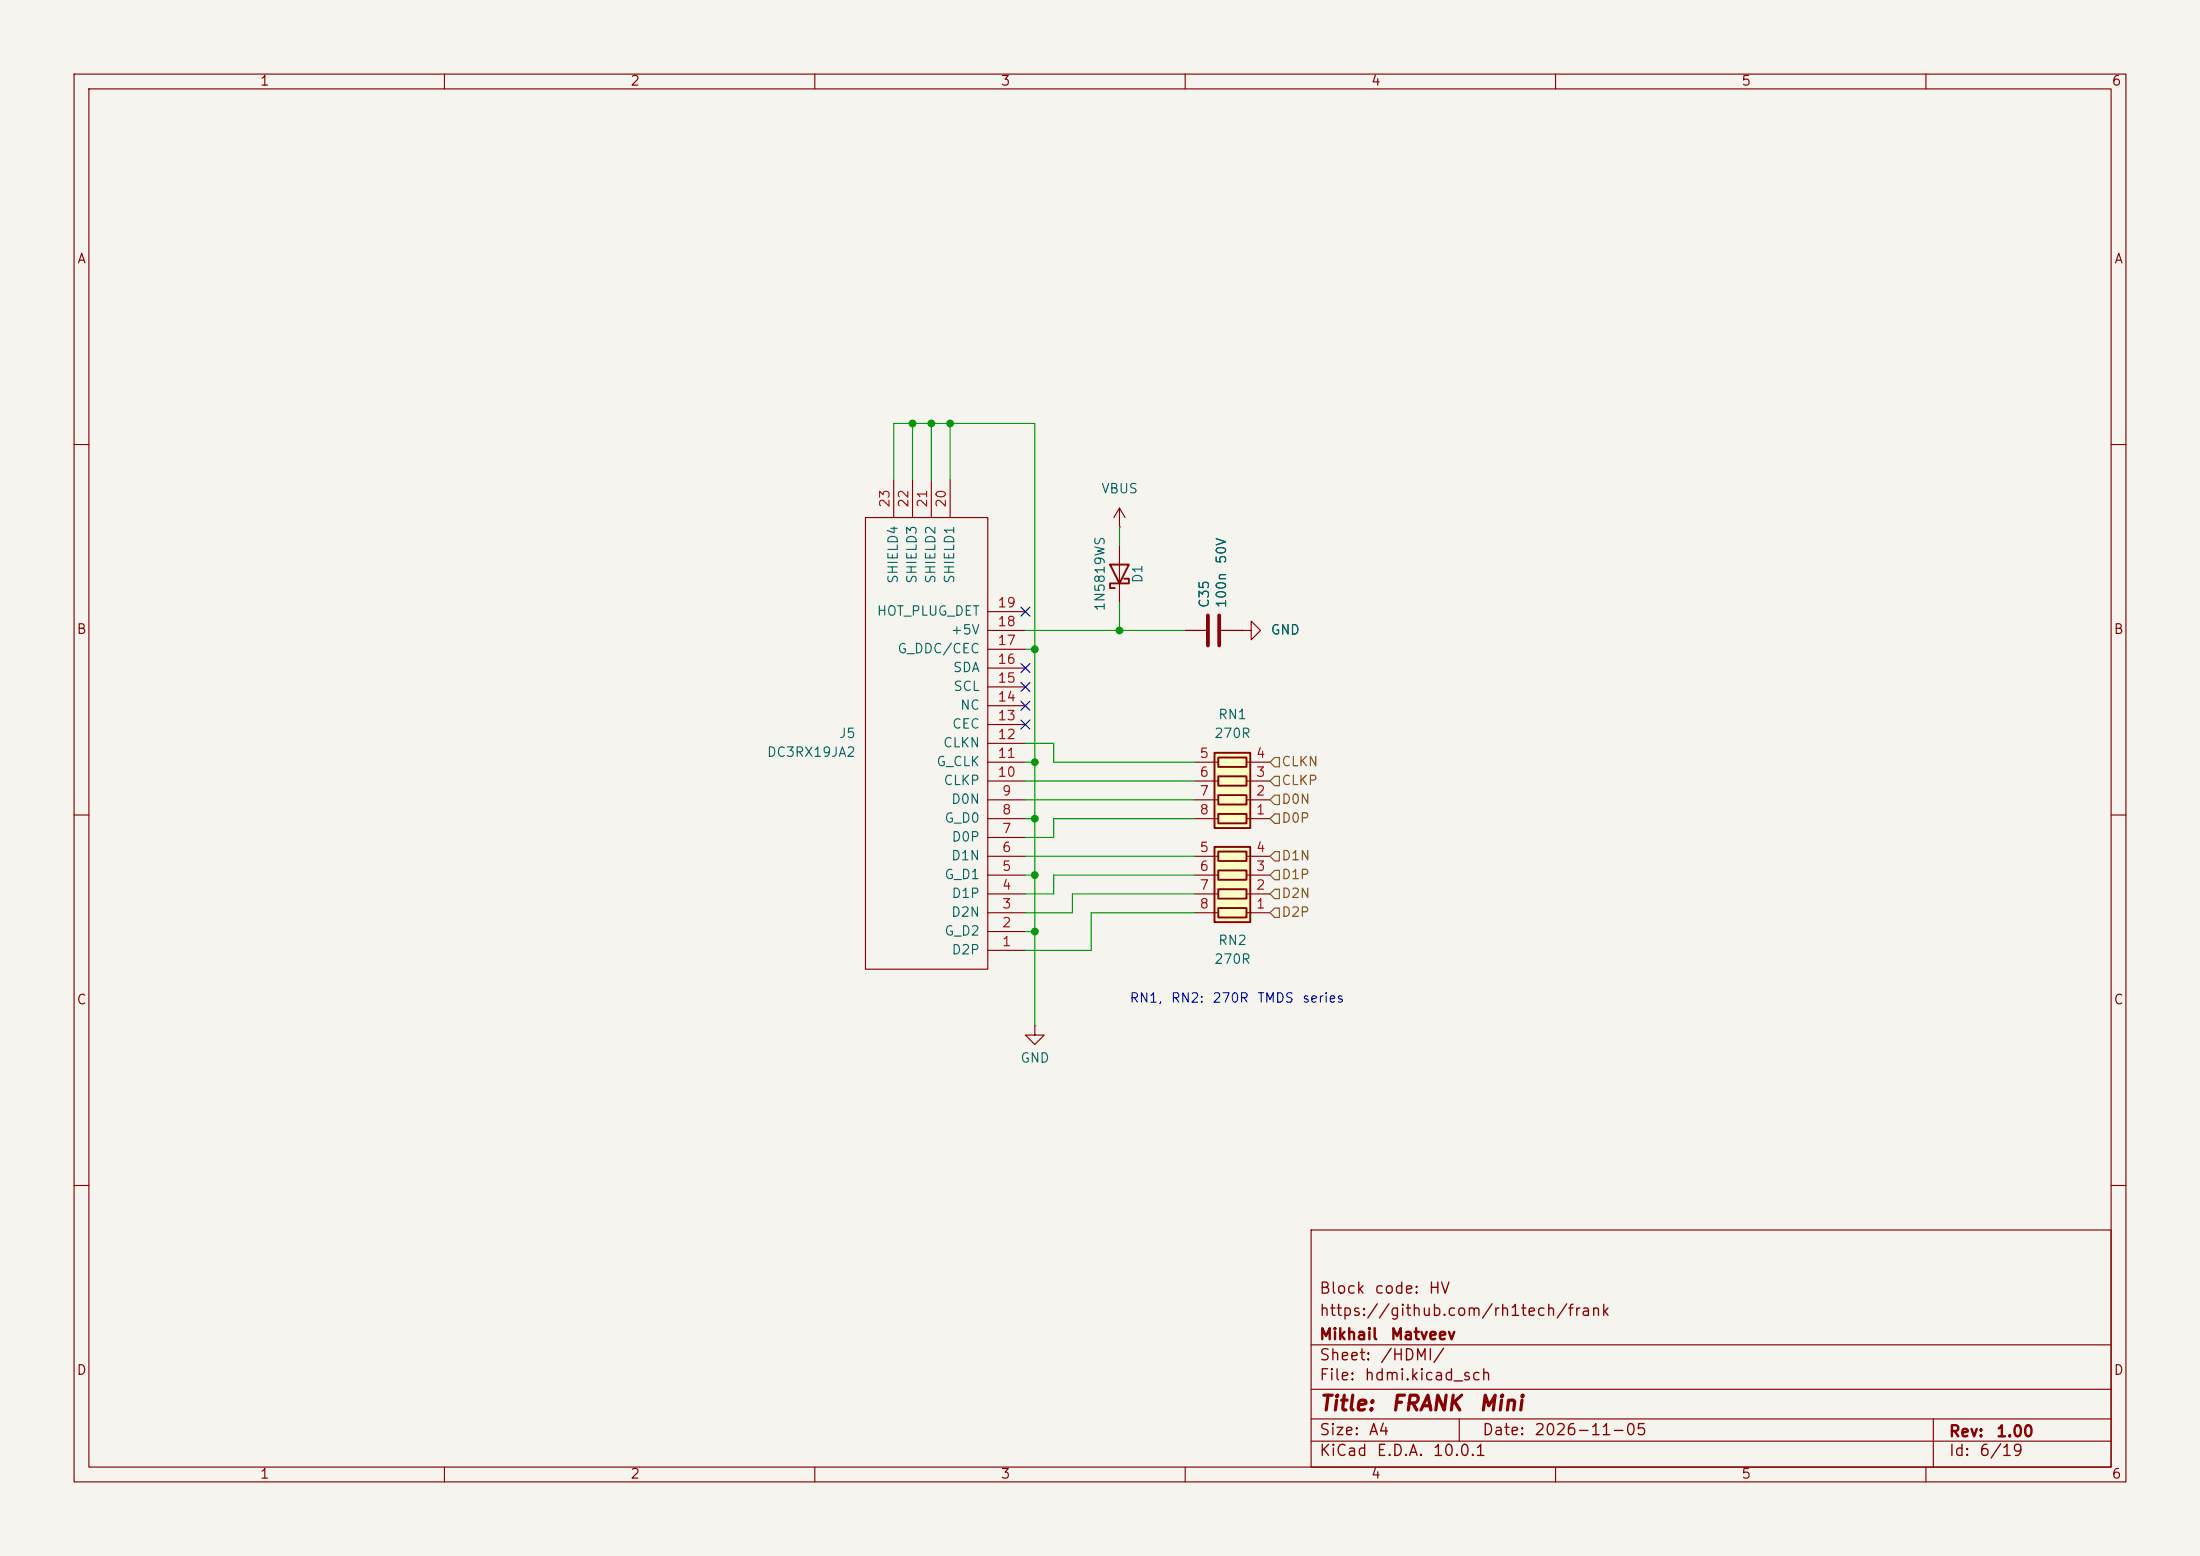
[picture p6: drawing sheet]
(kicad_sch
 (version 20260306)
 (generator "eeschema")
 (generator_version "10.0")
 (paper "A4")
 (title_block
  (title "${NAME}")
  (date "${DATE}")
  (rev "${VERSION}")
  (company "Mikhail Matveev")
  (comment 1 "https://github.com/rh1tech/frank")
  (comment 2 "Block code: HV"))
 (lib_symbols
  (symbol "FRANK:C"
   (pin_numbers (hide yes))
   (pin_names
    (offset 0.254)) (exclude_from_sim no) (in_bom yes) (on_board yes)
   (in_pos_files yes)
   (duplicate_pin_numbers_are_jumpers no)
   (property "Reference" "C" (at 0.635 2.54 0) (show_name no) (do_not_autoplace no) (effects (font (size 1.27 1.27)) (justify left)))
   (property "Value" "C" (at 0.635 -2.54 0) (show_name no) (do_not_autoplace no) (effects (font (size 1.27 1.27)) (justify left)))
   (property "Footprint" "" (at 0.9652 -3.81 0) (show_name no) (do_not_autoplace no) (hide yes) (effects (font (size 1.27 1.27))))
   (property "Datasheet" "" (at 0 0 0) (show_name no) (do_not_autoplace no) (hide yes) (effects (font (size 1.27 1.27))))
   (property "Description" "Unpolarized capacitor" (at 0 0 0) (show_name no) (do_not_autoplace no) (hide yes) (effects (font (size 1.27 1.27))))
   (symbol "C_0_1"
    (polyline (pts (xy -2.032 0.762) (xy 2.032 0.762)) (stroke (width 0.508) (type default)) (fill (type none)))
    (polyline (pts (xy -2.032 -0.762) (xy 2.032 -0.762)) (stroke (width 0.508) (type default)) (fill (type none))))
   (symbol "C_1_1"
    (pin passive line (at 0 3.81 270) (length 2.794) (name "" (effects (font (size 1.27 1.27)))) (number "1" (effects (font (size 1.27 1.27)))))
    (pin passive line (at 0 -3.81 90) (length 2.794) (name "" (effects (font (size 1.27 1.27)))) (number "2" (effects (font (size 1.27 1.27))))))
   (embedded_fonts no))
  (symbol "FRANK:D_Schottky"
   (pin_numbers (hide yes))
   (pin_names
    (offset 1.016) (hide yes)) (exclude_from_sim no) (in_bom yes) (on_board yes)
   (in_pos_files yes)
   (duplicate_pin_numbers_are_jumpers no)
   (property "Reference" "D" (at 0 2.54 0) (show_name no) (do_not_autoplace no) (effects (font (size 1.27 1.27))))
   (property "Value" "D_Schottky" (at 0 -2.54 0) (show_name no) (do_not_autoplace no) (effects (font (size 1.27 1.27))))
   (property "Footprint" "" (at 0 0 0) (show_name no) (do_not_autoplace no) (hide yes) (effects (font (size 1.27 1.27))))
   (property "Datasheet" "" (at 0 0 0) (show_name no) (do_not_autoplace no) (hide yes) (effects (font (size 1.27 1.27))))
   (property "Description" "Schottky diode" (at 0 0 0) (show_name no) (do_not_autoplace no) (hide yes) (effects (font (size 1.27 1.27))))
   (symbol "D_Schottky_0_1"
    (polyline (pts (xy -1.905 0.635) (xy -1.905 1.27) (xy -1.27 1.27) (xy -1.27 -1.27) (xy -0.635 -1.27) (xy -0.635 -0.635)) (stroke (width 0.254) (type default)) (fill (type none)))
    (polyline (pts (xy 1.27 1.27) (xy 1.27 -1.27) (xy -1.27 0) (xy 1.27 1.27)) (stroke (width 0.254) (type default)) (fill (type none)))
    (polyline (pts (xy 1.27 0) (xy -1.27 0)) (stroke (width 0) (type default)) (fill (type none))))
   (symbol "D_Schottky_1_1"
    (pin passive line (at -3.81 0 0) (length 2.54) (name "K" (effects (font (size 1.27 1.27)))) (number "1" (effects (font (size 1.27 1.27)))))
    (pin passive line (at 3.81 0 180) (length 2.54) (name "A" (effects (font (size 1.27 1.27)))) (number "2" (effects (font (size 1.27 1.27))))))
   (embedded_fonts no))
  (symbol "FRANK:GND"
   (power global)
   (pin_numbers (hide yes))
   (pin_names
    (offset 0) (hide yes)) (exclude_from_sim no) (in_bom yes) (on_board yes)
   (in_pos_files yes)
   (duplicate_pin_numbers_are_jumpers no)
   (property "Reference" "#PWR" (at 0 -6.35 0) (show_name no) (do_not_autoplace no) (hide yes) (effects (font (size 1.27 1.27))))
   (property "Value" "GND" (at 0 -3.81 0) (show_name no) (do_not_autoplace no) (effects (font (size 1.27 1.27))))
   (property "Footprint" "" (at 0 0 0) (show_name no) (do_not_autoplace no) (hide yes) (effects (font (size 1.27 1.27))))
   (property "Datasheet" "" (at 0 0 0) (show_name no) (do_not_autoplace no) (hide yes) (effects (font (size 1.27 1.27))))
   (property "Description" "Power symbol creates a global label with name \"GND\" , ground" (at 0 0 0) (show_name no) (do_not_autoplace no) (hide yes) (effects (font (size 1.27 1.27))))
   (symbol "GND_0_1"
    (polyline (pts (xy 0 0) (xy 0 -1.27) (xy 1.27 -1.27) (xy 0 -2.54) (xy -1.27 -1.27) (xy 0 -1.27)) (stroke (width 0) (type default)) (fill (type none))))
   (symbol "GND_1_1"
    (pin power_in line (at 0 0 270) (length 0) (name "" (effects (font (size 1.27 1.27)))) (number "1" (effects (font (size 1.27 1.27))))))
   (embedded_fonts no))
  (symbol "FRANK:HDMI"
   (pin_names
    (offset 1.016)) (exclude_from_sim no) (in_bom yes) (on_board yes)
   (in_pos_files yes)
   (duplicate_pin_numbers_are_jumpers no)
   (property "Reference" "HDMI1" (at 12.7 -16.5101 0) (show_name no) (do_not_autoplace no) (effects (font (size 1.27 1.27)) (justify left)))
   (property "Value" "HDMI" (at 12.7 -13.9701 0) (show_name no) (do_not_autoplace no) (effects (font (size 1.27 1.27)) (justify left)))
   (property "Footprint" "LIBS:HDMI" (at 0 0 0) (show_name no) (do_not_autoplace no) (hide yes) (effects (font (size 1.27 1.27))))
   (property "Datasheet" "" (at 0 0 0) (show_name no) (do_not_autoplace no) (hide yes) (effects (font (size 1.27 1.27))))
   (property "Description" "" (at 0 0 0) (show_name no) (do_not_autoplace no) (hide yes) (effects (font (size 1.27 1.27))))
   (symbol "HDMI_0_1"
    (rectangle (start -5.08 15.24) (end 11.43 -45.72) (stroke (width 0) (type solid)) (fill (type none))))
   (symbol "HDMI_1_1"
    (pin input line (at -10.16 12.7 0) (length 5.08) (name "D2P" (effects (font (size 1.27 1.27)))) (number "1" (effects (font (size 1.27 1.27)))))
    (pin input line (at -10.16 10.16 0) (length 5.08) (name "G_D2" (effects (font (size 1.27 1.27)))) (number "2" (effects (font (size 1.27 1.27)))))
    (pin input line (at -10.16 7.62 0) (length 5.08) (name "D2N" (effects (font (size 1.27 1.27)))) (number "3" (effects (font (size 1.27 1.27)))))
    (pin input line (at -10.16 5.08 0) (length 5.08) (name "D1P" (effects (font (size 1.27 1.27)))) (number "4" (effects (font (size 1.27 1.27)))))
    (pin input line (at -10.16 2.54 0) (length 5.08) (name "G_D1" (effects (font (size 1.27 1.27)))) (number "5" (effects (font (size 1.27 1.27)))))
    (pin input line (at -10.16 0 0) (length 5.08) (name "D1N" (effects (font (size 1.27 1.27)))) (number "6" (effects (font (size 1.27 1.27)))))
    (pin input line (at -10.16 -2.54 0) (length 5.08) (name "D0P" (effects (font (size 1.27 1.27)))) (number "7" (effects (font (size 1.27 1.27)))))
    (pin input line (at -10.16 -5.08 0) (length 5.08) (name "G_D0" (effects (font (size 1.27 1.27)))) (number "8" (effects (font (size 1.27 1.27)))))
    (pin input line (at -10.16 -7.62 0) (length 5.08) (name "D0N" (effects (font (size 1.27 1.27)))) (number "9" (effects (font (size 1.27 1.27)))))
    (pin input line (at -10.16 -10.16 0) (length 5.08) (name "CLKP" (effects (font (size 1.27 1.27)))) (number "10" (effects (font (size 1.27 1.27)))))
    (pin input line (at -10.16 -12.7 0) (length 5.08) (name "G_CLK" (effects (font (size 1.27 1.27)))) (number "11" (effects (font (size 1.27 1.27)))))
    (pin input line (at -10.16 -15.24 0) (length 5.08) (name "CLKN" (effects (font (size 1.27 1.27)))) (number "12" (effects (font (size 1.27 1.27)))))
    (pin input line (at -10.16 -17.78 0) (length 5.08) (name "CEC" (effects (font (size 1.27 1.27)))) (number "13" (effects (font (size 1.27 1.27)))))
    (pin input line (at -10.16 -20.32 0) (length 5.08) (name "NC" (effects (font (size 1.27 1.27)))) (number "14" (effects (font (size 1.27 1.27)))))
    (pin input line (at -10.16 -22.86 0) (length 5.08) (name "SCL" (effects (font (size 1.27 1.27)))) (number "15" (effects (font (size 1.27 1.27)))))
    (pin input line (at -10.16 -25.4 0) (length 5.08) (name "SDA" (effects (font (size 1.27 1.27)))) (number "16" (effects (font (size 1.27 1.27)))))
    (pin input line (at -10.16 -27.94 0) (length 5.08) (name "G_DDC/CEC" (effects (font (size 1.27 1.27)))) (number "17" (effects (font (size 1.27 1.27)))))
    (pin input line (at -10.16 -30.48 0) (length 5.08) (name "+5V" (effects (font (size 1.27 1.27)))) (number "18" (effects (font (size 1.27 1.27)))))
    (pin input line (at -10.16 -33.02 0) (length 5.08) (name "HOT_PLUG_DET" (effects (font (size 1.27 1.27)))) (number "19" (effects (font (size 1.27 1.27)))))
    (pin input line (at 0 -50.8 90) (length 5.08) (name "SHIELD1" (effects (font (size 1.27 1.27)))) (number "20" (effects (font (size 1.27 1.27)))))
    (pin input line (at 2.54 -50.8 90) (length 5.08) (name "SHIELD2" (effects (font (size 1.27 1.27)))) (number "21" (effects (font (size 1.27 1.27)))))
    (pin input line (at 5.08 -50.8 90) (length 5.08) (name "SHIELD3" (effects (font (size 1.27 1.27)))) (number "22" (effects (font (size 1.27 1.27)))))
    (pin input line (at 7.62 -50.8 90) (length 5.08) (name "SHIELD4" (effects (font (size 1.27 1.27)))) (number "23" (effects (font (size 1.27 1.27))))))
   (embedded_fonts no))
  (symbol "FRANK:R"
   (pin_numbers (hide yes))
   (pin_names
    (offset 0)) (exclude_from_sim no) (in_bom yes) (on_board yes)
   (in_pos_files yes)
   (duplicate_pin_numbers_are_jumpers no)
   (property "Reference" "R" (at 2.032 0 90) (show_name no) (do_not_autoplace no) (effects (font (size 1.27 1.27))))
   (property "Value" "R" (at 0 0 90) (show_name no) (do_not_autoplace no) (effects (font (size 1.27 1.27))))
   (property "Footprint" "" (at -1.778 0 90) (show_name no) (do_not_autoplace no) (hide yes) (effects (font (size 1.27 1.27))))
   (property "Datasheet" "" (at 0 0 0) (show_name no) (do_not_autoplace no) (hide yes) (effects (font (size 1.27 1.27))))
   (property "Description" "Resistor" (at 0 0 0) (show_name no) (do_not_autoplace no) (hide yes) (effects (font (size 1.27 1.27))))
   (symbol "R_0_1"
    (rectangle (start -1.016 -2.54) (end 1.016 2.54) (stroke (width 0.254) (type default)) (fill (type none))))
   (symbol "R_1_1"
    (pin passive line (at 0 3.81 270) (length 1.27) (name "" (effects (font (size 1.27 1.27)))) (number "1" (effects (font (size 1.27 1.27)))))
    (pin passive line (at 0 -3.81 90) (length 1.27) (name "" (effects (font (size 1.27 1.27)))) (number "2" (effects (font (size 1.27 1.27))))))
   (embedded_fonts no))
  (symbol "FRANK:R_Pack04"
   (pin_names
    (offset 0) (hide yes)) (exclude_from_sim no) (in_bom yes) (on_board yes)
   (in_pos_files yes)
   (duplicate_pin_numbers_are_jumpers no)
   (property "Reference" "RN" (at -7.62 0 90) (show_name no) (do_not_autoplace no) (effects (font (size 1.27 1.27))))
   (property "Value" "R_Pack04" (at 5.08 0 90) (show_name no) (do_not_autoplace no) (effects (font (size 1.27 1.27))))
   (property "Footprint" "" (at 6.985 0 90) (show_name no) (do_not_autoplace no) (hide yes) (effects (font (size 1.27 1.27))))
   (property "Datasheet" "" (at 0 0 0) (show_name no) (do_not_autoplace no) (hide yes) (effects (font (size 1.27 1.27))))
   (property "Description" "4 resistor network, parallel topology" (at 0 0 0) (show_name no) (do_not_autoplace no) (hide yes) (effects (font (size 1.27 1.27))))
   (symbol "R_Pack04_0_1"
    (rectangle (start -6.35 -2.413) (end 3.81 2.413) (stroke (width 0.254) (type default)) (fill (type background)))
    (rectangle (start -5.715 1.905) (end -4.445 -1.905) (stroke (width 0.254) (type default)) (fill (type none)))
    (polyline (pts (xy -5.08 1.905) (xy -5.08 2.54)) (stroke (width 0) (type default)) (fill (type none)))
    (polyline (pts (xy -5.08 -2.54) (xy -5.08 -1.905)) (stroke (width 0) (type default)) (fill (type none)))
    (rectangle (start -3.175 1.905) (end -1.905 -1.905) (stroke (width 0.254) (type default)) (fill (type none)))
    (polyline (pts (xy -2.54 1.905) (xy -2.54 2.54)) (stroke (width 0) (type default)) (fill (type none)))
    (polyline (pts (xy -2.54 -2.54) (xy -2.54 -1.905)) (stroke (width 0) (type default)) (fill (type none)))
    (rectangle (start -0.635 1.905) (end 0.635 -1.905) (stroke (width 0.254) (type default)) (fill (type none)))
    (polyline (pts (xy 0 1.905) (xy 0 2.54)) (stroke (width 0) (type default)) (fill (type none)))
    (polyline (pts (xy 0 -2.54) (xy 0 -1.905)) (stroke (width 0) (type default)) (fill (type none)))
    (rectangle (start 1.905 1.905) (end 3.175 -1.905) (stroke (width 0.254) (type default)) (fill (type none)))
    (polyline (pts (xy 2.54 1.905) (xy 2.54 2.54)) (stroke (width 0) (type default)) (fill (type none)))
    (polyline (pts (xy 2.54 -2.54) (xy 2.54 -1.905)) (stroke (width 0) (type default)) (fill (type none))))
   (symbol "R_Pack04_1_1"
    (pin passive line (at -5.08 -5.08 90) (length 2.54) (name "R1.1" (effects (font (size 1.27 1.27)))) (number "1" (effects (font (size 1.27 1.27)))))
    (pin passive line (at -2.54 -5.08 90) (length 2.54) (name "R2.1" (effects (font (size 1.27 1.27)))) (number "2" (effects (font (size 1.27 1.27)))))
    (pin passive line (at 0 -5.08 90) (length 2.54) (name "R3.1" (effects (font (size 1.27 1.27)))) (number "3" (effects (font (size 1.27 1.27)))))
    (pin passive line (at 2.54 -5.08 90) (length 2.54) (name "R4.1" (effects (font (size 1.27 1.27)))) (number "4" (effects (font (size 1.27 1.27)))))
    (pin passive line (at 2.54 5.08 270) (length 2.54) (name "R4.2" (effects (font (size 1.27 1.27)))) (number "5" (effects (font (size 1.27 1.27)))))
    (pin passive line (at 0 5.08 270) (length 2.54) (name "R3.2" (effects (font (size 1.27 1.27)))) (number "6" (effects (font (size 1.27 1.27)))))
    (pin passive line (at -2.54 5.08 270) (length 2.54) (name "R2.2" (effects (font (size 1.27 1.27)))) (number "7" (effects (font (size 1.27 1.27)))))
    (pin passive line (at -5.08 5.08 270) (length 2.54) (name "R1.2" (effects (font (size 1.27 1.27)))) (number "8" (effects (font (size 1.27 1.27))))))
   (embedded_fonts no))
  (symbol "FRANK:R_Pack04_1"
   (pin_names
    (offset 0) (hide yes)) (exclude_from_sim no) (in_bom yes) (on_board yes)
   (in_pos_files yes)
   (duplicate_pin_numbers_are_jumpers no)
   (property "Reference" "RN" (at -7.62 0 90) (show_name no) (do_not_autoplace no) (effects (font (size 1.27 1.27))))
   (property "Value" "R_Pack04" (at 5.08 0 90) (show_name no) (do_not_autoplace no) (effects (font (size 1.27 1.27))))
   (property "Footprint" "" (at 6.985 0 90) (show_name no) (do_not_autoplace no) (hide yes) (effects (font (size 1.27 1.27))))
   (property "Datasheet" "" (at 0 0 0) (show_name no) (do_not_autoplace no) (hide yes) (effects (font (size 1.27 1.27))))
   (property "Description" "4 resistor network, parallel topology" (at 0 0 0) (show_name no) (do_not_autoplace no) (hide yes) (effects (font (size 1.27 1.27))))
   (symbol "R_Pack04_1_0_1"
    (rectangle (start -6.35 -2.413) (end 3.81 2.413) (stroke (width 0.254) (type default)) (fill (type background)))
    (rectangle (start -5.715 1.905) (end -4.445 -1.905) (stroke (width 0.254) (type default)) (fill (type none)))
    (polyline (pts (xy -5.08 1.905) (xy -5.08 2.54)) (stroke (width 0) (type default)) (fill (type none)))
    (polyline (pts (xy -5.08 -2.54) (xy -5.08 -1.905)) (stroke (width 0) (type default)) (fill (type none)))
    (rectangle (start -3.175 1.905) (end -1.905 -1.905) (stroke (width 0.254) (type default)) (fill (type none)))
    (polyline (pts (xy -2.54 1.905) (xy -2.54 2.54)) (stroke (width 0) (type default)) (fill (type none)))
    (polyline (pts (xy -2.54 -2.54) (xy -2.54 -1.905)) (stroke (width 0) (type default)) (fill (type none)))
    (rectangle (start -0.635 1.905) (end 0.635 -1.905) (stroke (width 0.254) (type default)) (fill (type none)))
    (polyline (pts (xy 0 1.905) (xy 0 2.54)) (stroke (width 0) (type default)) (fill (type none)))
    (polyline (pts (xy 0 -2.54) (xy 0 -1.905)) (stroke (width 0) (type default)) (fill (type none)))
    (rectangle (start 1.905 1.905) (end 3.175 -1.905) (stroke (width 0.254) (type default)) (fill (type none)))
    (polyline (pts (xy 2.54 1.905) (xy 2.54 2.54)) (stroke (width 0) (type default)) (fill (type none)))
    (polyline (pts (xy 2.54 -2.54) (xy 2.54 -1.905)) (stroke (width 0) (type default)) (fill (type none))))
   (symbol "R_Pack04_1_1_1"
    (pin passive line (at -5.08 -5.08 90) (length 2.54) (name "R1.1" (effects (font (size 1.27 1.27)))) (number "1" (effects (font (size 1.27 1.27)))))
    (pin passive line (at -2.54 -5.08 90) (length 2.54) (name "R2.1" (effects (font (size 1.27 1.27)))) (number "2" (effects (font (size 1.27 1.27)))))
    (pin passive line (at 0 -5.08 90) (length 2.54) (name "R3.1" (effects (font (size 1.27 1.27)))) (number "3" (effects (font (size 1.27 1.27)))))
    (pin passive line (at 2.54 -5.08 90) (length 2.54) (name "R4.1" (effects (font (size 1.27 1.27)))) (number "4" (effects (font (size 1.27 1.27)))))
    (pin passive line (at 2.54 5.08 270) (length 2.54) (name "R4.2" (effects (font (size 1.27 1.27)))) (number "5" (effects (font (size 1.27 1.27)))))
    (pin passive line (at 0 5.08 270) (length 2.54) (name "R3.2" (effects (font (size 1.27 1.27)))) (number "6" (effects (font (size 1.27 1.27)))))
    (pin passive line (at -2.54 5.08 270) (length 2.54) (name "R2.2" (effects (font (size 1.27 1.27)))) (number "7" (effects (font (size 1.27 1.27)))))
    (pin passive line (at -5.08 5.08 270) (length 2.54) (name "R1.2" (effects (font (size 1.27 1.27)))) (number "8" (effects (font (size 1.27 1.27))))))
   (embedded_fonts no))
  (symbol "FRANK:VBUS"
   (power global)
   (pin_numbers (hide yes))
   (pin_names
    (offset 0) (hide yes)) (exclude_from_sim no) (in_bom yes) (on_board yes)
   (in_pos_files yes)
   (duplicate_pin_numbers_are_jumpers no)
   (property "Reference" "#PWR" (at 0 -3.81 0) (show_name no) (do_not_autoplace no) (hide yes) (effects (font (size 1.27 1.27))))
   (property "Value" "VBUS" (at 0 3.556 0) (show_name no) (do_not_autoplace no) (effects (font (size 1.27 1.27))))
   (property "Footprint" "" (at 0 0 0) (show_name no) (do_not_autoplace no) (hide yes) (effects (font (size 1.27 1.27))))
   (property "Datasheet" "" (at 0 0 0) (show_name no) (do_not_autoplace no) (hide yes) (effects (font (size 1.27 1.27))))
   (property "Description" "Power symbol creates a global label with name \"VBUS\"" (at 0 0 0) (show_name no) (do_not_autoplace no) (hide yes) (effects (font (size 1.27 1.27))))
   (symbol "VBUS_0_1"
    (polyline (pts (xy -0.762 1.27) (xy 0 2.54)) (stroke (width 0) (type default)) (fill (type none)))
    (polyline (pts (xy 0 2.54) (xy 0.762 1.27)) (stroke (width 0) (type default)) (fill (type none)))
    (polyline (pts (xy 0 0) (xy 0 2.54)) (stroke (width 0) (type default)) (fill (type none))))
   (symbol "VBUS_1_1"
    (pin power_in line (at 0 0 90) (length 0) (name "" (effects (font (size 1.27 1.27)))) (number "1" (effects (font (size 1.27 1.27))))))
   (embedded_fonts no)))
 (text "RN1, RN2: 270R TMDS series"
  (exclude_from_sim no)
  (at 152.4 135.89 0)
  (effects (font (size 1.27 1.27)) (justify left bottom)))
 (junction
  (at 139.7 118.11)
  (diameter 0)
  (color 0 0 0 0))
 (junction
  (at 123.19 57.15)
  (diameter 0)
  (color 0 0 0 0))
 (junction
  (at 139.7 87.63)
  (diameter 0)
  (color 0 0 0 0))
 (junction
  (at 139.7 102.87)
  (diameter 0)
  (color 0 0 0 0))
 (junction
  (at 151.13 85.09)
  (diameter 0)
  (color 0 0 0 0))
 (junction
  (at 139.7 125.73)
  (diameter 0)
  (color 0 0 0 0))
 (junction
  (at 128.27 57.15)
  (diameter 0)
  (color 0 0 0 0))
 (junction
  (at 139.7 110.49)
  (diameter 0)
  (color 0 0 0 0))
 (junction
  (at 125.73 57.15)
  (diameter 0)
  (color 0 0 0 0))
 (no_connect
  (at 138.43 97.79))
 (no_connect
  (at 138.43 92.71))
 (no_connect
  (at 138.43 95.25))
 (no_connect
  (at 138.43 82.55))
 (no_connect
  (at 138.43 90.17))
 (wire
  (pts (xy 138.43 102.87) (xy 139.7 102.87))
  (stroke (width 0) (type default)))
 (wire
  (pts (xy 139.7 118.11) (xy 139.7 125.73))
  (stroke (width 0) (type default)))
 (wire
  (pts (xy 142.24 102.87) (xy 161.29 102.87))
  (stroke (width 0) (type default)))
 (wire
  (pts (xy 147.32 123.19) (xy 161.29 123.19))
  (stroke (width 0) (type default)))
 (wire
  (pts (xy 142.24 110.49) (xy 161.29 110.49))
  (stroke (width 0) (type default)))
 (wire
  (pts (xy 138.43 110.49) (xy 139.7 110.49))
  (stroke (width 0) (type default)))
 (wire
  (pts (xy 139.7 57.15) (xy 128.27 57.15))
  (stroke (width 0) (type default)))
 (wire
  (pts (xy 147.32 128.27) (xy 147.32 123.19))
  (stroke (width 0) (type default)))
 (wire
  (pts (xy 125.73 57.15) (xy 125.73 64.77))
  (stroke (width 0) (type default)))
 (wire
  (pts (xy 138.43 107.95) (xy 161.29 107.95))
  (stroke (width 0) (type default)))
 (wire
  (pts (xy 128.27 57.15) (xy 125.73 57.15))
  (stroke (width 0) (type default)))
 (wire
  (pts (xy 142.24 113.03) (xy 142.24 110.49))
  (stroke (width 0) (type default)))
 (wire
  (pts (xy 139.7 110.49) (xy 139.7 118.11))
  (stroke (width 0) (type default)))
 (wire
  (pts (xy 139.7 102.87) (xy 139.7 110.49))
  (stroke (width 0) (type default)))
 (wire
  (pts (xy 142.24 100.33) (xy 142.24 102.87))
  (stroke (width 0) (type default)))
 (wire
  (pts (xy 151.13 81.28) (xy 151.13 85.09))
  (stroke (width 0) (type default)))
 (wire
  (pts (xy 151.13 71.12) (xy 151.13 73.66))
  (stroke (width 0) (type default)))
 (wire
  (pts (xy 123.19 57.15) (xy 123.19 64.77))
  (stroke (width 0) (type default)))
 (wire
  (pts (xy 138.43 85.09) (xy 151.13 85.09))
  (stroke (width 0) (type default)))
 (wire
  (pts (xy 144.78 123.19) (xy 144.78 120.65))
  (stroke (width 0) (type default)))
 (wire
  (pts (xy 142.24 118.11) (xy 161.29 118.11))
  (stroke (width 0) (type default)))
 (wire
  (pts (xy 138.43 125.73) (xy 139.7 125.73))
  (stroke (width 0) (type default)))
 (wire
  (pts (xy 139.7 125.73) (xy 139.7 138.43))
  (stroke (width 0) (type default)))
 (wire
  (pts (xy 151.13 85.09) (xy 160.02 85.09))
  (stroke (width 0) (type default)))
 (wire
  (pts (xy 139.7 102.87) (xy 139.7 87.63))
  (stroke (width 0) (type default)))
 (wire
  (pts (xy 123.19 57.15) (xy 120.65 57.15))
  (stroke (width 0) (type default)))
 (wire
  (pts (xy 138.43 118.11) (xy 139.7 118.11))
  (stroke (width 0) (type default)))
 (wire
  (pts (xy 138.43 123.19) (xy 144.78 123.19))
  (stroke (width 0) (type default)))
 (wire
  (pts (xy 138.43 87.63) (xy 139.7 87.63))
  (stroke (width 0) (type default)))
 (wire
  (pts (xy 138.43 128.27) (xy 147.32 128.27))
  (stroke (width 0) (type default)))
 (wire
  (pts (xy 142.24 120.65) (xy 142.24 118.11))
  (stroke (width 0) (type default)))
 (wire
  (pts (xy 144.78 120.65) (xy 161.29 120.65))
  (stroke (width 0) (type default)))
 (wire
  (pts (xy 138.43 115.57) (xy 161.29 115.57))
  (stroke (width 0) (type default)))
 (wire
  (pts (xy 138.43 120.65) (xy 142.24 120.65))
  (stroke (width 0) (type default)))
 (wire
  (pts (xy 139.7 87.63) (xy 139.7 57.15))
  (stroke (width 0) (type default)))
 (wire
  (pts (xy 125.73 57.15) (xy 123.19 57.15))
  (stroke (width 0) (type default)))
 (wire
  (pts (xy 138.43 105.41) (xy 161.29 105.41))
  (stroke (width 0) (type default)))
 (wire
  (pts (xy 138.43 113.03) (xy 142.24 113.03))
  (stroke (width 0) (type default)))
 (wire
  (pts (xy 120.65 57.15) (xy 120.65 64.77))
  (stroke (width 0) (type default)))
 (wire
  (pts (xy 128.27 57.15) (xy 128.27 64.77))
  (stroke (width 0) (type default)))
 (wire
  (pts (xy 138.43 100.33) (xy 142.24 100.33))
  (stroke (width 0) (type default)))
 (hierarchical_label "D2P"
  (shape input)
  (at 171.45 123.19 0)
  (effects (font (size 1.27 1.27)) (justify left)))
 (hierarchical_label "CLKP"
  (shape input)
  (at 171.45 105.41 0)
  (effects (font (size 1.27 1.27)) (justify left)))
 (hierarchical_label "D2N"
  (shape input)
  (at 171.45 120.65 0)
  (effects (font (size 1.27 1.27)) (justify left)))
 (hierarchical_label "CLKN"
  (shape input)
  (at 171.45 102.87 0)
  (effects (font (size 1.27 1.27)) (justify left)))
 (hierarchical_label "D0P"
  (shape input)
  (at 171.45 110.49 0)
  (effects (font (size 1.27 1.27)) (justify left)))
 (hierarchical_label "D1P"
  (shape input)
  (at 171.45 118.11 0)
  (effects (font (size 1.27 1.27)) (justify left)))
 (hierarchical_label "D0N"
  (shape input)
  (at 171.45 107.95 0)
  (effects (font (size 1.27 1.27)) (justify left)))
 (hierarchical_label "D1N"
  (shape input)
  (at 171.45 115.57 0)
  (effects (font (size 1.27 1.27)) (justify left)))
 (symbol
  (lib_id "FRANK:VBUS")
  (at 151.13 71.12 0)
  (unit 1)
  (body_style 1)
  (exclude_from_sim no)
  (in_bom yes)
  (on_board yes)
  (in_pos_files yes)
  (dnp no)
  (fields_autoplaced yes)
  (property "Reference" "#PWR088" (at 151.13 74.93 0) (hide yes) (show_name no) (do_not_autoplace no) (effects (font (size 1.27 1.27))))
  (property "Value" "VBUS" (at 151.13 66.04 0) (show_name no) (do_not_autoplace no) (effects (font (size 1.27 1.27))))
  (property "Footprint" "" (at 151.13 71.12 0) (hide yes) (show_name no) (do_not_autoplace no) (effects (font (size 1.27 1.27))))
  (property "Datasheet" "" (at 151.13 71.12 0) (hide yes) (show_name no) (do_not_autoplace no) (effects (font (size 1.27 1.27))))
  (property "Description" "Power symbol creates a global label with name \"VBUS\"" (at 151.13 71.12 0) (hide yes) (show_name no) (do_not_autoplace no) (effects (font (size 1.27 1.27))))
  (pin "1"))
 (symbol
  (lib_id "FRANK:C")
  (at 163.83 85.09 90)
  (unit 1)
  (body_style 1)
  (exclude_from_sim no)
  (in_bom yes)
  (on_board yes)
  (in_pos_files yes)
  (dnp no)
  (property "Reference" "C35" (at 162.6616 82.169 0) (show_name no) (do_not_autoplace no) (effects (font (size 1.27 1.27)) (justify left)))
  (property "Value" "100n 50V" (at 164.973 82.169 0) (show_name no) (do_not_autoplace no) (effects (font (size 1.27 1.27)) (justify left)))
  (property "Footprint" "FRANK:C_0603_1608Metric" (at 167.64 84.1248 0) (hide yes) (show_name no) (do_not_autoplace no) (effects (font (size 1.27 1.27))))
  (property "Datasheet" "" (at 163.83 85.09 0) (hide yes) (show_name no) (do_not_autoplace no) (effects (font (size 1.27 1.27))))
  (property "Description" "Unpolarized capacitor" (at 163.83 85.09 0) (hide yes) (show_name no) (do_not_autoplace no) (effects (font (size 1.27 1.27))))
  (property "AliExpress" "https://www.aliexpress.com/item/33008008276.html" (at 163.83 85.09 0) (hide yes) (show_name no) (do_not_autoplace no) (effects (font (size 1.27 1.27))))
  (pin "1")
  (pin "2"))
 (symbol
  (lib_id "FRANK:GND")
  (at 139.7 138.43 0)
  (unit 1)
  (body_style 1)
  (exclude_from_sim no)
  (in_bom yes)
  (on_board yes)
  (in_pos_files yes)
  (dnp no)
  (fields_autoplaced yes)
  (property "Reference" "#PWR090" (at 139.7 144.78 0) (hide yes) (show_name no) (do_not_autoplace no) (effects (font (size 1.27 1.27))))
  (property "Value" "GND" (at 139.7 142.8734 0) (show_name no) (do_not_autoplace no) (effects (font (size 1.27 1.27))))
  (property "Footprint" "" (at 139.7 138.43 0) (hide yes) (show_name no) (do_not_autoplace no) (effects (font (size 1.27 1.27))))
  (property "Datasheet" "" (at 139.7 138.43 0) (hide yes) (show_name no) (do_not_autoplace no) (effects (font (size 1.27 1.27))))
  (property "Description" "Power symbol creates a global label with name \"GND\" , ground" (at 139.7 138.43 0) (hide yes) (show_name no) (do_not_autoplace no) (effects (font (size 1.27 1.27))))
  (pin "1"))
 (symbol
  (lib_id "FRANK:GND")
  (at 167.64 85.09 90)
  (unit 1)
  (body_style 1)
  (exclude_from_sim no)
  (in_bom yes)
  (on_board yes)
  (in_pos_files yes)
  (dnp no)
  (fields_autoplaced yes)
  (property "Reference" "#PWR089" (at 173.99 85.09 0) (hide yes) (show_name no) (do_not_autoplace no) (effects (font (size 1.27 1.27))))
  (property "Value" "GND" (at 171.45 85.0899 90) (show_name no) (do_not_autoplace no) (effects (font (size 1.27 1.27)) (justify right)))
  (property "Footprint" "" (at 167.64 85.09 0) (hide yes) (show_name no) (do_not_autoplace no) (effects (font (size 1.27 1.27))))
  (property "Datasheet" "" (at 167.64 85.09 0) (hide yes) (show_name no) (do_not_autoplace no) (effects (font (size 1.27 1.27))))
  (property "Description" "Power symbol creates a global label with name \"GND\" , ground" (at 167.64 85.09 0) (hide yes) (show_name no) (do_not_autoplace no) (effects (font (size 1.27 1.27))))
  (pin "1"))
 (symbol
  (lib_id "FRANK:R_Pack04")
  (at 166.37 118.11 90)
  (unit 1)
  (body_style 1)
  (exclude_from_sim no)
  (in_bom yes)
  (on_board yes)
  (in_pos_files yes)
  (dnp no)
  (property "Reference" "RN2" (at 166.37 127 90) (show_name no) (do_not_autoplace no) (effects (font (size 1.27 1.27))))
  (property "Value" "270R" (at 166.37 129.54 90) (show_name no) (do_not_autoplace no) (effects (font (size 1.27 1.27))))
  (property "Footprint" "FRANK:R_Array_4x0603" (at 166.37 111.125 90) (hide yes) (show_name no) (do_not_autoplace no) (effects (font (size 1.27 1.27))))
  (property "Datasheet" "https://jlcpcb.com/api/file/downloadByFileSystemAccessId/8589824639057752064" (at 166.37 118.11 0) (hide yes) (show_name no) (do_not_autoplace no) (effects (font (size 1.27 1.27))))
  (property "Description" "4 resistor network, parallel topology" (at 166.37 118.11 0) (hide yes) (show_name no) (do_not_autoplace no) (effects (font (size 1.27 1.27))))
  (property "LCSC" "C1731063" (at -11.43 -2.54 0) (hide yes) (show_name no) (do_not_autoplace no) (effects (font (size 1.27 1.27))))
  (property "MANUFACTURER" "" (at 166.37 118.11 0) (show_name no) (do_not_autoplace no) (effects (font (size 1.27 1.27))))
  (property "AliExpress" "https://www.aliexpress.com/item/1005006142858330.html" (at 166.37 118.11 90) (hide yes) (show_name no) (do_not_autoplace no) (effects (font (size 1.27 1.27))))
  (pin "8")
  (pin "4")
  (pin "5")
  (pin "1")
  (pin "7")
  (pin "2")
  (pin "3")
  (pin "6"))
 (symbol
  (lib_id "FRANK:D_Schottky")
  (at 151.13 77.47 90)
  (unit 1)
  (body_style 1)
  (exclude_from_sim no)
  (in_bom yes)
  (on_board yes)
  (in_pos_files yes)
  (dnp no)
  (property "Reference" "D1" (at 153.67 77.47 0) (show_name no) (do_not_autoplace no) (effects (font (size 1.27 1.27))))
  (property "Value" "1N5819WS" (at 148.59 77.47 0) (show_name no) (do_not_autoplace no) (effects (font (size 1.27 1.27))))
  (property "Footprint" "FRANK:D_SOD-323" (at 151.13 77.47 0) (hide yes) (show_name no) (do_not_autoplace no) (effects (font (size 1.27 1.27))))
  (property "Datasheet" "" (at 151.13 77.47 0) (hide yes) (show_name no) (do_not_autoplace no) (effects (font (size 1.27 1.27))))
  (property "Description" "Schottky diode" (at 151.13 77.47 0) (hide yes) (show_name no) (do_not_autoplace no) (effects (font (size 1.27 1.27))))
  (property "AliExpress" "https://www.aliexpress.com/item/1005006143480992.html" (at 151.13 77.47 0) (hide yes) (show_name no) (do_not_autoplace no) (effects (font (size 1.27 1.27))))
  (property "LCSC" "" (at 151.13 77.47 0) (show_name no) (do_not_autoplace no) (effects (font (size 1.27 1.27))))
  (property "Availability" "" (at 151.13 77.47 0) (show_name no) (do_not_autoplace no) (effects (font (size 1.27 1.27))))
  (property "Check_prices" "" (at 151.13 77.47 0) (show_name no) (do_not_autoplace no) (effects (font (size 1.27 1.27))))
  (property "Description_1" "" (at 151.13 77.47 0) (show_name no) (do_not_autoplace no) (effects (font (size 1.27 1.27))))
  (property "MF" "" (at 151.13 77.47 0) (show_name no) (do_not_autoplace no) (effects (font (size 1.27 1.27))))
  (property "MP" "" (at 151.13 77.47 0) (show_name no) (do_not_autoplace no) (effects (font (size 1.27 1.27))))
  (property "Package" "" (at 151.13 77.47 0) (show_name no) (do_not_autoplace no) (effects (font (size 1.27 1.27))))
  (property "Price" "" (at 151.13 77.47 0) (show_name no) (do_not_autoplace no) (effects (font (size 1.27 1.27))))
  (property "SnapEDA_Link" "" (at 151.13 77.47 0) (show_name no) (do_not_autoplace no) (effects (font (size 1.27 1.27))))
  (pin "1")
  (pin "2"))
 (symbol
  (lib_id "FRANK:R_Pack04_1")
  (at 166.37 105.41 90)
  (unit 1)
  (body_style 1)
  (exclude_from_sim no)
  (in_bom yes)
  (on_board yes)
  (in_pos_files yes)
  (dnp no)
  (fields_autoplaced yes)
  (property "Reference" "RN1" (at 166.37 96.52 90) (show_name no) (do_not_autoplace no) (effects (font (size 1.27 1.27))))
  (property "Value" "270R" (at 166.37 99.06 90) (show_name no) (do_not_autoplace no) (effects (font (size 1.27 1.27))))
  (property "Footprint" "FRANK:R_Array_4x0603" (at 166.37 98.425 90) (hide yes) (show_name no) (do_not_autoplace no) (effects (font (size 1.27 1.27))))
  (property "Datasheet" "https://jlcpcb.com/api/file/downloadByFileSystemAccessId/8589824639057752064" (at 166.37 105.41 0) (hide yes) (show_name no) (do_not_autoplace no) (effects (font (size 1.27 1.27))))
  (property "Description" "4 resistor network, parallel topology" (at 166.37 105.41 0) (hide yes) (show_name no) (do_not_autoplace no) (effects (font (size 1.27 1.27))))
  (property "LCSC" "C1731063" (at -11.43 -2.54 0) (hide yes) (show_name no) (do_not_autoplace no) (effects (font (size 1.27 1.27))))
  (property "MANUFACTURER" "" (at 166.37 105.41 0) (show_name no) (do_not_autoplace no) (effects (font (size 1.27 1.27))))
  (property "AliExpress" "https://www.aliexpress.com/item/1005006142858330.html" (at 166.37 105.41 90) (hide yes) (show_name no) (do_not_autoplace no) (effects (font (size 1.27 1.27))))
  (pin "8")
  (pin "4")
  (pin "5")
  (pin "1")
  (pin "7")
  (pin "2")
  (pin "3")
  (pin "6"))
 (symbol
  (lib_id "FRANK:HDMI")
  (at 128.27 115.57 180)
  (unit 1)
  (body_style 1)
  (exclude_from_sim no)
  (in_bom yes)
  (on_board yes)
  (in_pos_files yes)
  (dnp no)
  (fields_autoplaced yes)
  (property "Reference" "J5" (at 115.57 99.0599 0) (show_name no) (do_not_autoplace no) (effects (font (size 1.27 1.27)) (justify left)))
  (property "Value" "DC3RX19JA2" (at 115.57 101.5999 0) (show_name no) (do_not_autoplace no) (effects (font (size 1.27 1.27)) (justify left)))
  (property "Footprint" "FRANK:HDMI_Female" (at 128.27 115.57 0) (hide yes) (show_name no) (do_not_autoplace no) (effects (font (size 1.27 1.27))))
  (property "Datasheet" "https://www.mouser.com/datasheet/2/206/B_0233_2E_DC3-784461.pdf?srsltid=AfmBOopfNOwkdmYR2Zf10LYIa6wS_lfZGGRTVzb0297kvAyc-1zmhqWc" (at 128.27 115.57 0) (hide yes) (show_name no) (do_not_autoplace no) (effects (font (size 1.27 1.27))))
  (property "Description" "" (at 128.27 115.57 0) (hide yes) (show_name no) (do_not_autoplace no) (effects (font (size 1.27 1.27))))
  (property "AliExpress" "https://www.aliexpress.com/item/1005005248842433.html" (at 128.27 115.57 0) (hide yes) (show_name no) (do_not_autoplace no) (effects (font (size 1.27 1.27))))
  (pin "1")
  (pin "10")
  (pin "11")
  (pin "12")
  (pin "13")
  (pin "14")
  (pin "15")
  (pin "16")
  (pin "17")
  (pin "18")
  (pin "19")
  (pin "2")
  (pin "20")
  (pin "21")
  (pin "22")
  (pin "23")
  (pin "3")
  (pin "4")
  (pin "5")
  (pin "6")
  (pin "7")
  (pin "8")
  (pin "9")))
